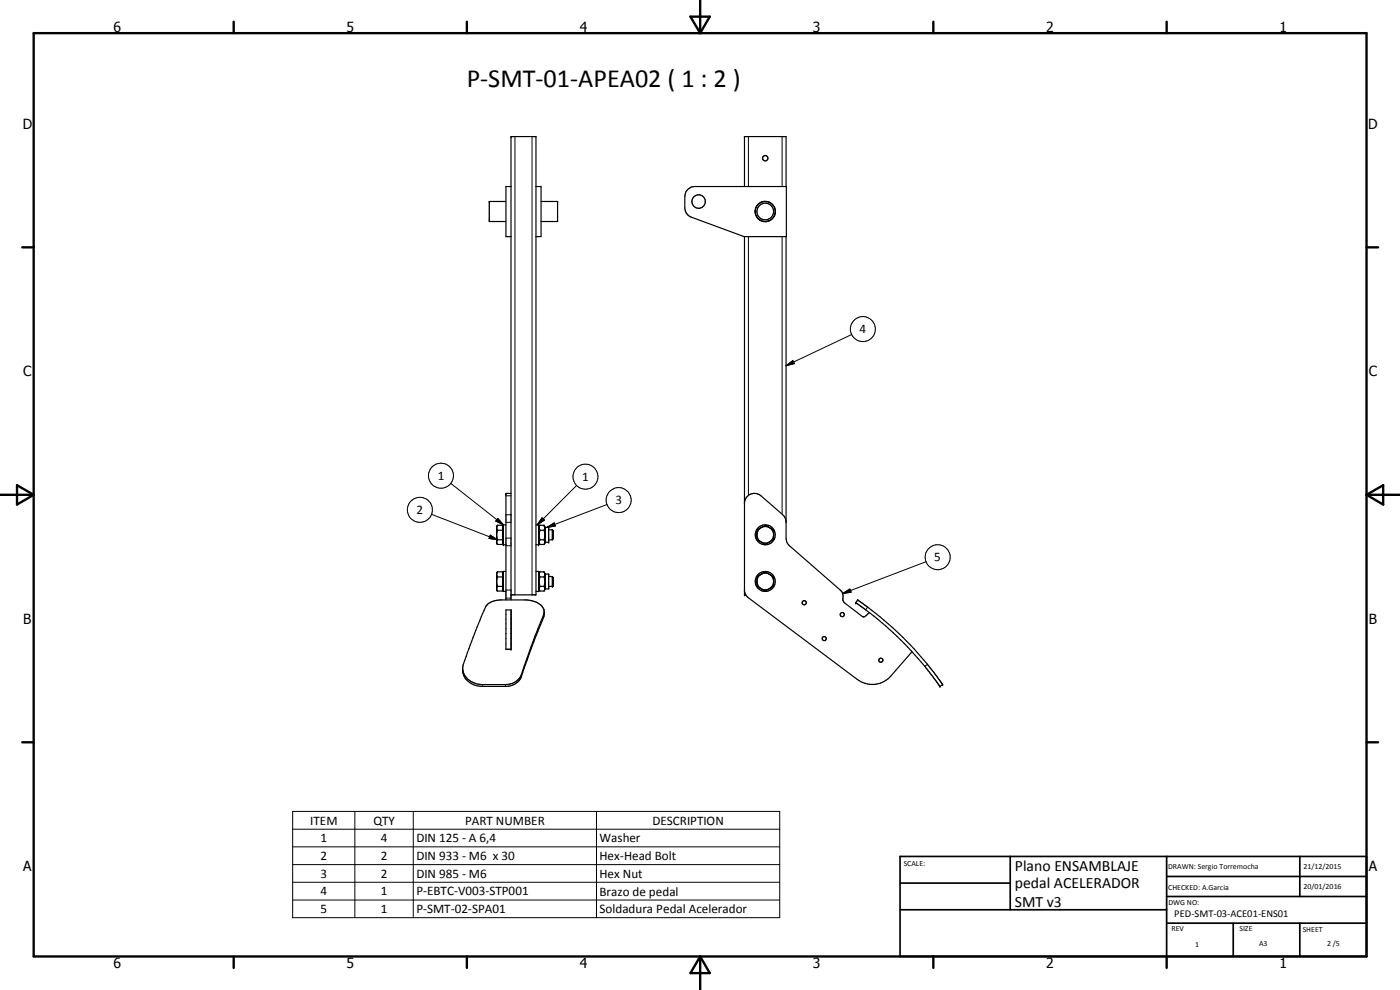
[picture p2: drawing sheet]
<svg xmlns="http://www.w3.org/2000/svg" width="420mm" height="297mm" viewBox="0 0 420 297" stroke-linecap="round" stroke-linejoin="round" font-family="sans-serif">
<g fill="none" stroke="#000" stroke-width=".35">
<path d="M153.4 56h-1.6v15h1.6M160.9 56h1.5v15h-1.5M206.4 56.9l.9-.7 1.2-.2h27.5v15h-12.7l-15.8-5.8a3.1 3.1 0 0 1-2-2.8l.1-3.8 .3-1.2zM223.4 56v-15h12.5v15M151.8 60.5h-5v6h5M162.4 60.5h4.9v6h-4.9M223.4 71v107.5h.4M226.9 64.7a3.2 3.2 0 0 0 2.7 1.8M227.6 61.2a3 3 0 0 0-.8 3.3 3 3 0 0 0 2.8 2M227.6 61.3a3.1 3.1 0 0 0-.8 3M229.6 60.4l-1.3 .3-.7 .5M229.9 60.5l1.2 .3"/>
<path d="M230.4 66.4l-.8 .1M230.4 66.4l-.4 .1M231.1 60.8l.7 .5M231.2 60.8a3 3 0 0 0-3.6 .5M231.2 60.8l.6 .5M231.8 61.3l.6 .7M232.3 62l.2 .4M232.5 62.4l.2 1.3M232.5 62.4l.2 .8M232.6 64.1a3 3 0 0 1-2.2 2.3M232.7 63.6a2.94 2.94 0 0 1-2.3 2.8M235.9 71l.1 90.9 .2 .8 .7 1 15.3 13.3a3.2 3.2 0 0 1 .8 3l.5 .9 5.5 4.2 .5-.1 1.3-1.2"/>
<path d="M149 158.5l.3 .6M149.3 159.1l-.3 1.1M149.3 157.6l-.3 .6M149.3 159.1h1.5M150.8 158.3h.3M151.8 157.5h-.7v5.9h.7M153.4 148h-1.6v32M160.9 157.5h.8v5.9h-.8M162 159.1h1.3M162 157.6l-.2 .6 .2 .9M162 159.1l-.2 1.1 .2 1.8M163.3 157.6h-1.3l-.3 .6"/>
<path d="M163.3 157.6l.2 .6-.2 .9M163.3 159.1l.2 1.1-.2 1.8M163.3 157.6l.3 .6M163.6 158.2h1.1v4.5h-1.1M163.6 158.2v4.5M164.7 159h1.1M165.8 159v3M165.8 159l.3 .3v2.4l-.3 .3M223.4 150.6a3 3 0 0 1 5-1.8l6.8 5.9 .5 .7 .2 1.3M228.5 158.3l1.2-.7 1.9 1.1 .6 .4v1.4M228.5 158.3a2.51 2.51 0 0 1 3.7 2.2M228.5 158.3l-1.3 .7-.1 1.1"/>
<path d="M228.5 158.3l-.9 .7-.4 1M149 162.8l.3 .6h1.5v-5.8h-1.5l-.3 .4v5l.3 .3M149 160.9l.3 1.1M149 172.5l.3 .6M149 174.9l.3 1M149.3 171.6l-.3 .4v5l.3 .3M149.3 162l-.3 .5M149.3 171.6h1.5v5.7h-1.5l-.3-.5M149.3 162h1.5M149.3 173.1l-.3 1.1M149.3 175.9l-.3 .6M149.3 171.6l-.3 .5"/>
<path d="M149.3 173.1h1.5M149.3 175.9h1.5M150.8 162.6h.3M150.8 172.3h.3M150.8 176.7h.3M151.8 171.4h-.7v6.1h.7M153.4 178.5h7.5v-137.5h-7.5v139M160.9 171.4h.8v6.1h-.8M161.7 162.7l.3 .6M161.7 176.7l.3 .6M162 162h1.3M162 162l-.2 .5 .2 .9h1.3l.3-.7"/>
<path d="M162 171.6h1.3M162 173.1h1.3M162 175.9h1.3M162 175.9l-.2 .6 .2 .8h1.3M162 171.6l-.2 .5 .2 1M162 173.1l-.2 1.1 .2 1.7M162 171.6l-.3 .7M163.3 171.6h.1M163.3 162l.2 .5-.1 .7M163.3 173.1l.2 1.1-.2 1.7M163.3 175.9l.2 .6-.2 .8M163.3 171.6l.3 .7"/>
<path d="M163.4 171.8l.1 .7-.2 .6M163.6 172.3h1.1v4.4h-1.1M163.6 172.3v4.4M163.6 176.7l-.3 .6M164.7 162h1.1M164.7 175.9h1.1M164.7 173h1.1M165.8 173v2.9M165.8 173l.3 .3v2.3l-.3 .3M223.4 177.3l.4 1.2M223.8 178.5l.8 .9 32.6 24.4a7.4 7.4 0 0 0 10.2-1l6.3-7.3M227.1 160.1v1.7l1.6 1"/>
<path d="M227.1 174.1v1.8l1.3 .7M227.2 160a2.58 2.58 0 0 0 1.2 2.6M227.2 174a2.48 2.48 0 0 0 1.2 2.6M228.2 172.5l-1 .5-.1 1.1M228.2 172.5l-.6 .5-.4 1M228.4 176.6l.3 .2M228.5 172.3a3.3 3.3 0 0 1 3.7 .8v1.4M228.5 172.3l1.2-.7a3.3 3.3 0 0 1 2.5 2.9M228.5 172.3l-.3 .2M232.1 174.9a2.49 2.49 0 0 1-3.4 1.9M232.1 174.9v1l-1.8 1.1a1.21 1.21 0 0 1-1.6-.2M232.2 160.5l-.1 1.1a2.38 2.38 0 0 1-1.8 1.4 .76 .76 0 0 1-1.3 0l-.3-.2"/>
<path d="M232.2 160.5a2.52 2.52 0 0 1-3.5 2.3M232.2 174.5l-.1 .4M146.1 181.6l.2-.2a5.6 5.6 0 0 1 3.8-1.4h7.9a5.7 5.7 0 0 1 5.3 3v.5a9.1 9.1 0 0 1-1.4 4.8l-5.6 15.2a5.2 5.2 0 0 1-4.3 2.5h-7.1a5.3 5.3 0 0 1-6-6.1l1-2.9a138 138 0 0 1 6.2-15.4zM151.8 183h1.6v11.8h-1.6zM153.4 183v11.8M153.4 183.8h.1M163.3 183.7l-4.3 11.5-2.6 7.4-.5 .9a5.1 5.1 0 0 1-4.2 1.9h-7.2a6.3 6.3 0 0 1-5-2.7l-.7-2M281.9 205.8l-4.1-5.6a104.2 104.2 0 0 0-14.4-14.4l-6.6-5 .6-.8 2.8 2a102 102 0 0 1 18.1 17.3l4.6 6.1-.8 .5M281.9 205.8h.1M282 205.8v.1M282 205.9h.1M282.9 205.3v.1"/>
<circle cx="229.6" cy="47.5" r=".8"/>
<circle cx="209.7" cy="60.5" r="2.02"/>
<circle cx="229.7" cy="63.5" r="2.51"/>
<circle cx="229.7" cy="174.5" r="3"/>
<circle cx="229.7" cy="160.5" r="3"/>
<circle cx="241.4" cy="180.8" r=".62"/>
<circle cx="247.4" cy="191.6" r=".62"/>
<circle cx="252.8" cy="184.4" r=".61"/>
<circle cx="264.4" cy="198.1" r=".62"/>
</g>
<g fill="#000">
<circle cx="153.4" cy="41" r=".18"/>
<circle cx="223.4" cy="41" r=".18"/>
<circle cx="149" cy="158" r=".18"/>
<circle cx="151.1" cy="157.5" r=".18"/>
<circle cx="161.7" cy="157.5" r=".18"/>
<circle cx="163.3" cy="157.6" r=".18"/>
<circle cx="149" cy="177" r=".18"/>
<circle cx="151.1" cy="163.4" r=".18"/>
<circle cx="153.4" cy="178.5" r=".18"/>
<circle cx="161.7" cy="163.4" r=".18"/>
<circle cx="163.6" cy="162.7" r=".18"/>
<circle cx="163.6" cy="172.3" r=".18"/>
<circle cx="164.7" cy="162.7" r=".18"/>
<circle cx="164.7" cy="172.3" r=".18"/>
<circle cx="165.8" cy="173" r=".18"/>
<circle cx="165.8" cy="175.9" r=".18"/>
<circle cx="166.1" cy="175.6" r=".18"/>
<circle cx="223.4" cy="178.5" r=".18"/>
<circle cx="153.4" cy="194.8" r=".18"/>
<circle cx="256.8" cy="180.8" r=".18"/>
<circle cx="257.4" cy="180" r=".18"/>
<circle cx="282.1" cy="206" r=".18"/>
<circle cx="282.9" cy="205.4" r=".18"/>
</g>
<g fill="none" stroke="#000" stroke-width=".3">
<path d="M154.5 41v137.5M159.7 41v137.5M224.6 41v15M234.7 41v15M224.6 71v77.6M234.7 71v83.3M235.9 109.7l2-1.5 .5 .9zM255.6 100.4l-19.7 9.3M129.5 154.3l19.8 7.7M135.3 145l15.8 12.5M149.4 155.5l1.7 2-2.3-1.2zM151.8 156.7h1.6"/>
<path d="M151.8 154.4h1.6M151.8 148.8h1.6M162.7 155.4l.7 .6-2.2 1.5zM164.2 158.2l2.1-1.3 .4 .9zM173 145.7l-11.8 11.8M182.1 151.4l-17.9 6.8M147.1 160.6l2.2 1.4-2.5-.5zM151.8 177h1.6M151.8 179.5h1.6M151.8 163.7h1.6M151.8 161.5h1.6M252.9 178.1l2.1-1.4 .4 1z"/>
<path d="M277.9 168.5l-25 9.6M163.1 184.5v.8M260.4 182.2l-.6 .8M278.3 199.3l-.7 .6M144.9 205.4v.6M151.7 205.4v.6M156.5 202.4v.6M87.8 243.5h146.2v31.8h-146.2zM87.8 248.8h146.2M87.8 254.1h146.2M87.8 259.4h146.2M106.5 243.5v31.8"/>
<path d="M124 243.5v31.8M179 243.5v31.8M87.8 264.7h146.2M87.8 270h146.2"/>
<circle cx="259" cy="98.8" r="3.7"/>
<circle cx="126" cy="153" r="3.8"/>
<circle cx="132.3" cy="142.7" r="3.7"/>
<circle cx="175.7" cy="143" r="3.8"/>
<circle cx="185.7" cy="150" r="3.7"/>
<circle cx="281.4" cy="167.2" r="3.7"/>
</g>
<g fill="none" stroke="#000" stroke-width=".71">
<path d="M10.1 9.9h400v277.1h-400zM70.1 6.5v3.4M140.1 6.5v3.4M207.2 5h5.8l-2.9 4.9zM210.1 0v9.9M280.1 6.5v3.4M350.1 6.5v3.4M6.7 74.2h3.4M410.1 74.2h3.5M.1 148.5h10M5.1 145.6l5 2.9-5 2.9zM410.1 148.5h10"/>
<path d="M410.1 148.5l5-2.9v5.8zM6.7 222.7h3.4M410.1 222.7h3.5M70.1 287v3.4M140.1 287v3.4M210.1 287v10M210.1 287l2.9 5h-5.8zM280.1 287v3.4M350.1 287v3.4"/>
</g>
<path d="M270.1 257h140v30h-140zM303.2 257v16M350.1 257v30M390.1 257v12M270.1 265h33.1M270.1 273h80M350.1 277h60M350.1 269h60M350.1 263h60M370.1 277v10M390.1 277v10" fill="none" stroke="#000" stroke-width=".51"/>
<path d="M235.9 109.7l2-1.5 .5 .9zM149.4 155.5l1.7 2-2.3-1.2zM162.7 155.4l.7 .6-2.2 1.5zM164.2 158.2l2.1-1.3 .4 .9zM147.1 160.6l2.2 1.4-2.5-.5zM252.9 178.1l2.1-1.4 .4 1z" fill="#000"/>
<text font-size="7.9" x="140.1" y="26.2">P-SMT-01-APEA02 ( 1 : 2 )</text>
<g font-size="4.7">
<text x="304.6" y="261.2">Plano ENSAMBLAJE</text>
<text x="304.6" y="266.6">pedal ACELERADOR</text>
<text x="304.6" y="272">SMT v3</text>
</g>
<g font-size="4.2">
<text x="34" y="9.6">6</text>
<text x="104" y="9.6">5</text>
<text x="174" y="9.6">4</text>
<text x="244" y="9.6">3</text>
<text x="314" y="9.6">2</text>
<text x="384" y="9.6">1</text>
<text x="6.8" y="38.7">D</text>
<text x="410.6" y="38.7">D</text>
<text x="7" y="112.9">C</text>
<text x="410.8" y="112.9">C</text>
<text x="7" y="187.1">B</text>
<text x="410.8" y="187.1">B</text>
<text x="7" y="261.4">A</text>
<text x="410.8" y="261.4">A</text>
<text x="34" y="290.4">6</text>
<text x="104" y="290.4">5</text>
<text x="174" y="290.4">4</text>
<text x="244" y="290.4">3</text>
<text x="314" y="290.4">2</text>
<text x="384" y="290.4">1</text>
</g>
<g font-size="3.9">
<text x="258" y="100">4</text>
<text x="131.4" y="144">1</text>
<text x="174.7" y="144.3">1</text>
<text x="125" y="154.2">2</text>
<text x="184.7" y="151.3">3</text>
<text x="280.4" y="168.4">5</text>
<text x="93.1" y="247.4">ITEM</text>
<text x="112" y="247.4">QTY</text>
<text x="139.6" y="247.4">PART NUMBER</text>
<text x="195.8" y="247.4">DESCRIPTION</text>
<text x="96.2" y="252.7">1</text>
<text x="114.3" y="252.7">4</text>
<text x="125" y="252.7">DIN 125 - A 6,4</text>
<text x="179.9" y="252.8">Washer</text>
<text x="96.2" y="258">2</text>
<text x="96.2" y="263.3">3</text>
<text x="114.3" y="258">2</text>
<text x="114.3" y="263.3">2</text>
<text x="125" y="258">DIN 933 - M6 x 30</text>
<text x="125" y="263.3">DIN 985 - M6</text>
<text x="179.9" y="258.1">Hex-Head Bolt</text>
<text x="179.9" y="263.3">Hex Nut</text>
<text x="96.2" y="268.6">4</text>
<text x="114.3" y="268.6">1</text>
<text x="125" y="268.6">P-EBTC-V003-STP001</text>
<text x="179.9" y="268.7">Brazo de pedal</text>
<text x="96.2" y="273.9">5</text>
<text x="114.3" y="273.9">1</text>
<text x="125" y="274">P-SMT-02-SPA01</text>
<text x="179.9" y="274.1">Soldadura Pedal Acelerador</text>
</g>
<text font-size="3.1" x="352.4" y="275.2">PED-SMT-03-ACE01-ENS01</text>
<g font-size="2.4">
<text x="271.2" y="259.7">SCALE:</text>
<text x="350.6" y="260.8">DRAWN: Sergio Torremocha</text>
<text x="391.2" y="260.6">21/12/2015</text>
<text x="350.6" y="267">CHECKED: A.Garcia</text>
<text x="391.2" y="266.7">20/01/2016</text>
<text x="350.6" y="271.4">DWG NO:</text>
<text x="351.6" y="279.3">REV</text>
<text x="372" y="279.4">SIZE</text>
<text x="391" y="279.6">SHEET</text>
<text x="358.7" y="284.1">1</text>
<text x="377.9" y="283.8">A3</text>
<text x="398.3" y="283.8">2 /5</text>
</g>
</svg>
